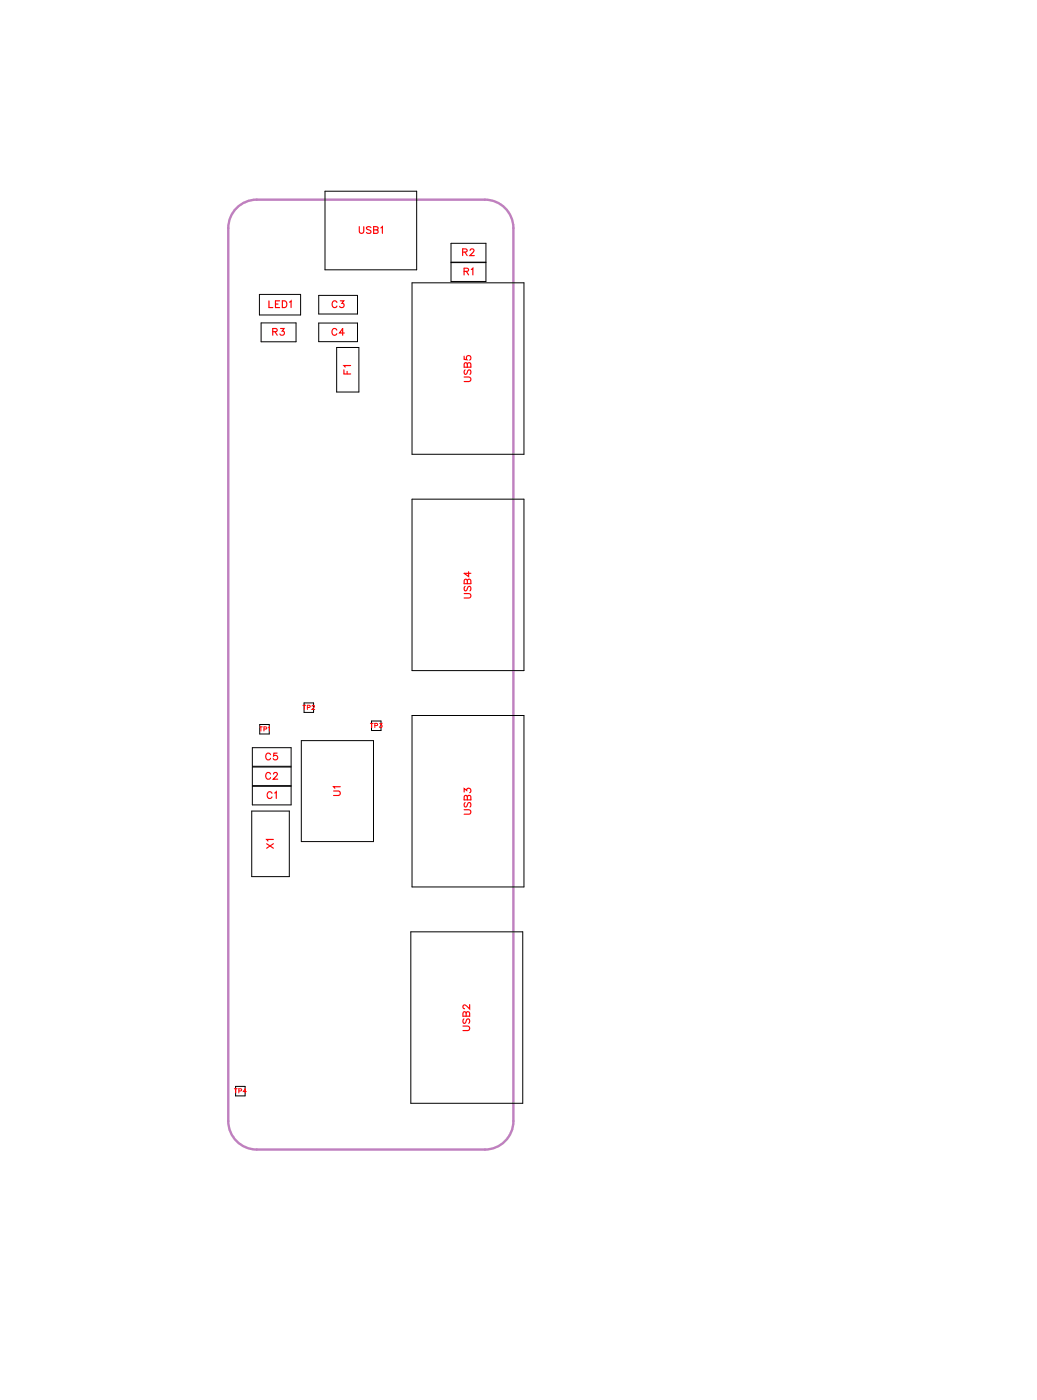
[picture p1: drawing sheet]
<svg xmlns="http://www.w3.org/2000/svg" width="109mm" height="147mm" viewBox="0 0 109 147" stroke-linecap="round" stroke-linejoin="round" font-family="sans-serif">
<path d="M25.1 21.7l.6-.4 .6-.2 .7-.1h24a3 3 0 0 1 3 3v94a3 3 0 0 1-3 3h-24a3 3 0 0 1-3-3v-94a2.99 2.99 0 0 1 1.1-2.3z" fill="none" stroke="#bf80bf" stroke-width=".25"/>
<g fill="none" stroke="#000" stroke-width=".11">
<path d="M27.3 31h4.3v2.2h-4.3zM27.5 34h3.6v2h-3.6zM33.5 31.1h4.1v2h-4.1zM33.5 34h4.1v2h-4.1zM34.2 20.1h9.6v8.3h-9.6zM35.4 36.6h2.4v4.7h-2.4zM43.4 29.8h11.7v18h-11.7zM47.5 25.6h3.6v2h-3.6zM47.5 27.6h3.6v2h-3.6zM43.4 52.5h11.7v18.1h-11.7zM26.6 78.7h4v2h-4zM27.3 76.3h1v1h-1z"/>
<path d="M31.7 78h7.6v10.6h-7.6zM32 74h1v1h-1zM39.1 75.9h1v1h-1zM43.4 75.3h11.7v18.1h-11.7zM26.5 85.4h3.9v6.9h-3.9zM26.6 80.8h4v1.9h-4zM26.6 82.8h4v1.9h-4zM43.2 98.1h11.8v18.1h-11.8zM24.8 114.4h1v1h-1z"/>
</g>
<g fill="none" stroke="#f00" stroke-width=".12">
<path d="M28.3 31.7v.7h.4M28.7 34.9h.4l.1-.2-.2-.1h-.3v.7M28.9 34.9l.3 .4M29 32h.3M29.4 31.7h-.4v.7h.4M29.5 34.6h.4l-.2 .3a.24 .24 0 0 1 .2 .3 .24 .24 0 0 1-.4 0M29.7 31.7h.2a.38 .38 0 0 1 .3 .3 .38 .38 0 0 1-.3 .4h-.2zM30.5 31.8l.1-.1v.7M35.4 34.8a.26 .26 0 0 0-.3-.2 .26 .26 0 0 0-.2 .3v.1a.26 .26 0 0 0 .2 .3 .26 .26 0 0 0 .3-.2M35.5 31.8a.26 .26 0 0 0-.3-.1 .26 .26 0 0 0-.3 .2v.2a.26 .26 0 0 0 .3 .3 .26 .26 0 0 0 .3-.2M35.8 31.7h.4l-.2 .2a.24 .24 0 0 1 .1 .4 .24 .24 0 0 1-.4-.1M36.2 38.9v.5h.7"/>
<path d="M36.2 35.1h-.5l.4-.5v.7M36.5 39.1v.3M36.9 38.5h-.7l.1 .2M37.8 23.9v.5l.2 .2 .2-.1 .1-.6M39 24l-.1-.1-.3 .1v.1l.4 .2v.2l-.1 .1-.3-.1M39.3 24.2l.5 .1v.1l-.2 .2h-.3v-.7h.5v.2l-.2 .1M40.1 24l.1-.1v.7M48.7 26.5h.4l.1-.2-.2-.1h-.3v.7M48.8 28.6l.4-.1 .1-.1-.2-.2h-.3v.7M48.8 39.7h.5l.2 .2-.1 .2-.6 .1M48.8 37.5v.3l.3 .1a.25 .25 0 0 1 0-.4 .25 .25 0 0 1 .4 0 .25 .25 0 0 1-.1 .4M48.9 26.5l.3 .4"/>
<path d="M48.9 38.9l-.1 .2 .1 .3 .2-.1 .2-.4h.1l.1 .2-.1 .3M49.1 28.6l.2 .3M49.2 38.4l-.1-.2h-.2l-.1 .5h.7v-.3l-.1-.2-.2 .1v.4M49.5 26.4l.1-.2h.1l.2 .1-.1 .3-.4 .3h.5M49.6 28.4l.2-.2v.7M28.5 79.5a.26 .26 0 0 0-.3-.2 .26 .26 0 0 0-.2 .3v.1a.26 .26 0 0 0 .2 .3 .26 .26 0 0 0 .3-.2M29.2 79.3h-.4v.3a.25 .25 0 0 1 .4 0 .25 .25 0 0 1-.1 .4 .25 .25 0 0 1-.4-.1M48.8 62.5h.5l.2 .2-.1 .2-.6 .1M48.9 61.7l-.1 .2 .1 .3 .2-.1 .2-.3 .1-.1 .1 .2-.1 .3M49.2 61.1l-.1-.1h-.2l-.1 .5h.7v-.4l-.1-.1h-.2v.5M49.3 60.2v.5l-.5-.3h.7M28.1 88.8l.7 .5"/>
<path d="M28.5 81.5a.26 .26 0 0 0-.3-.2 .26 .26 0 0 0-.2 .3v.2a.26 .26 0 0 0 .2 .2 .26 .26 0 0 0 .3-.1M28.6 83.5a.26 .26 0 0 0-.3-.2 .26 .26 0 0 0-.2 .3v.2a.26 .26 0 0 0 .2 .3 .26 .26 0 0 0 .3-.2M28.8 88.4h-.7l.1 .1M28.8 88.8l-.7 .5M28.8 81.5l.1-.2h.2l.1 .2-.1 .2-.4 .3h.5M28.9 83.5l.2-.1v.7M35.1 83.3h.5l.2 .2-.1 .2h-.6M35.8 82.8h-.7l.1 .2M48.8 85.2h.5l.2 .2-.1 .3h-.6M48.8 83.4v-.4l.3 .2a.24 .24 0 0 1 .4-.2 .25 .25 0 0 1-.1 .5M48.9 84.5l-.1 .2 .1 .3 .2-.1 .2-.4h.1l.1 .2-.1 .3M49.2 83.9l-.1-.1h-.2l-.1 .4h.7v-.3l-.1-.2-.2 .1v.4"/>
<path d="M48.7 108h.5l.2 .2-.1 .3h-.6M48.8 107.3l-.1 .1 .1 .3h.2l.2-.4h.1l.1 .1-.1 .3M49 106.7v-.2h-.2l-.1 .5h.7v-.3l-.1-.2-.2 .1-.1 .4M49.4 105.8v.4l-.3-.3-.3-.1-.1 .1v.2l.2 .1"/>
</g>
<g fill="none" stroke="#f00" stroke-width=".11">
<path d="M27.3 76.5h.3M27.5 76.5v.5M27.8 76.8l.2-.1v-.1l-.2-.1v.5M28.2 76.6l.2-.1v.5M31.9 74.2h.3M32 74.2v.5M32.3 74.5h.3v-.2l-.3-.1v.5M32.8 74.4l.2-.2 .1 .2-.3 .3h.3M39 76.2h.3M39.1 76.2v.4M39.4 76.4h.3v-.2h-.3v.4M40 76.2h.2l-.1 .1a.16 .16 0 0 1 .1 .3 .16 .16 0 0 1-.3-.1"/>
<path d="M24.7 114.6h.3M24.8 114.6v.5M25.1 114.9l.3-.1v-.1l-.3-.1v.5M25.9 114.9h-.3l.2-.3v.5"/>
</g>
<g font-size="1.2" fill="#fff">
<text x="37.7" y="24.9">USB1</text>
<text x="48.6" y="27.2">R2</text>
<text x="48.8" y="29.2">R1</text>
<text x="28.2" y="32.7">LED1</text>
<text x="28.6" y="35.6">R3</text>
<text x="34.9" y="35.6">C4</text>
<text x="34.9" y="32.7">C3</text>
<text x="37.2" y="39.4" transform="rotate(-90 37.2 39.4)">F1</text>
<text x="49.8" y="40.2" transform="rotate(-90 49.8 40.2)">USB5</text>
<text x="49.8" y="63" transform="rotate(-90 49.8 63)">USB4</text>
<text x="27.9" y="82.3">C2</text>
<text x="27.9" y="80.3">C5</text>
<text x="36.1" y="83.8" transform="rotate(-90 36.1 83.8)">U1</text>
<text x="28.1" y="84.4">C1</text>
<text x="29.1" y="89.4" transform="rotate(-90 29.1 89.4)">X1</text>
<text x="49.8" y="85.8" transform="rotate(-90 49.8 85.8)">USB3</text>
<text x="49.7" y="108.6" transform="rotate(-90 49.7 108.6)">USB2</text>
</g>
<g font-size=".8" fill="#fff">
<text x="27.3" y="77.1">TP1</text>
<text x="31.8" y="74.9">TP2</text>
<text x="38.9" y="76.8">TP3</text>
<text x="24.6" y="115.2">TP4</text>
</g>
</svg>
